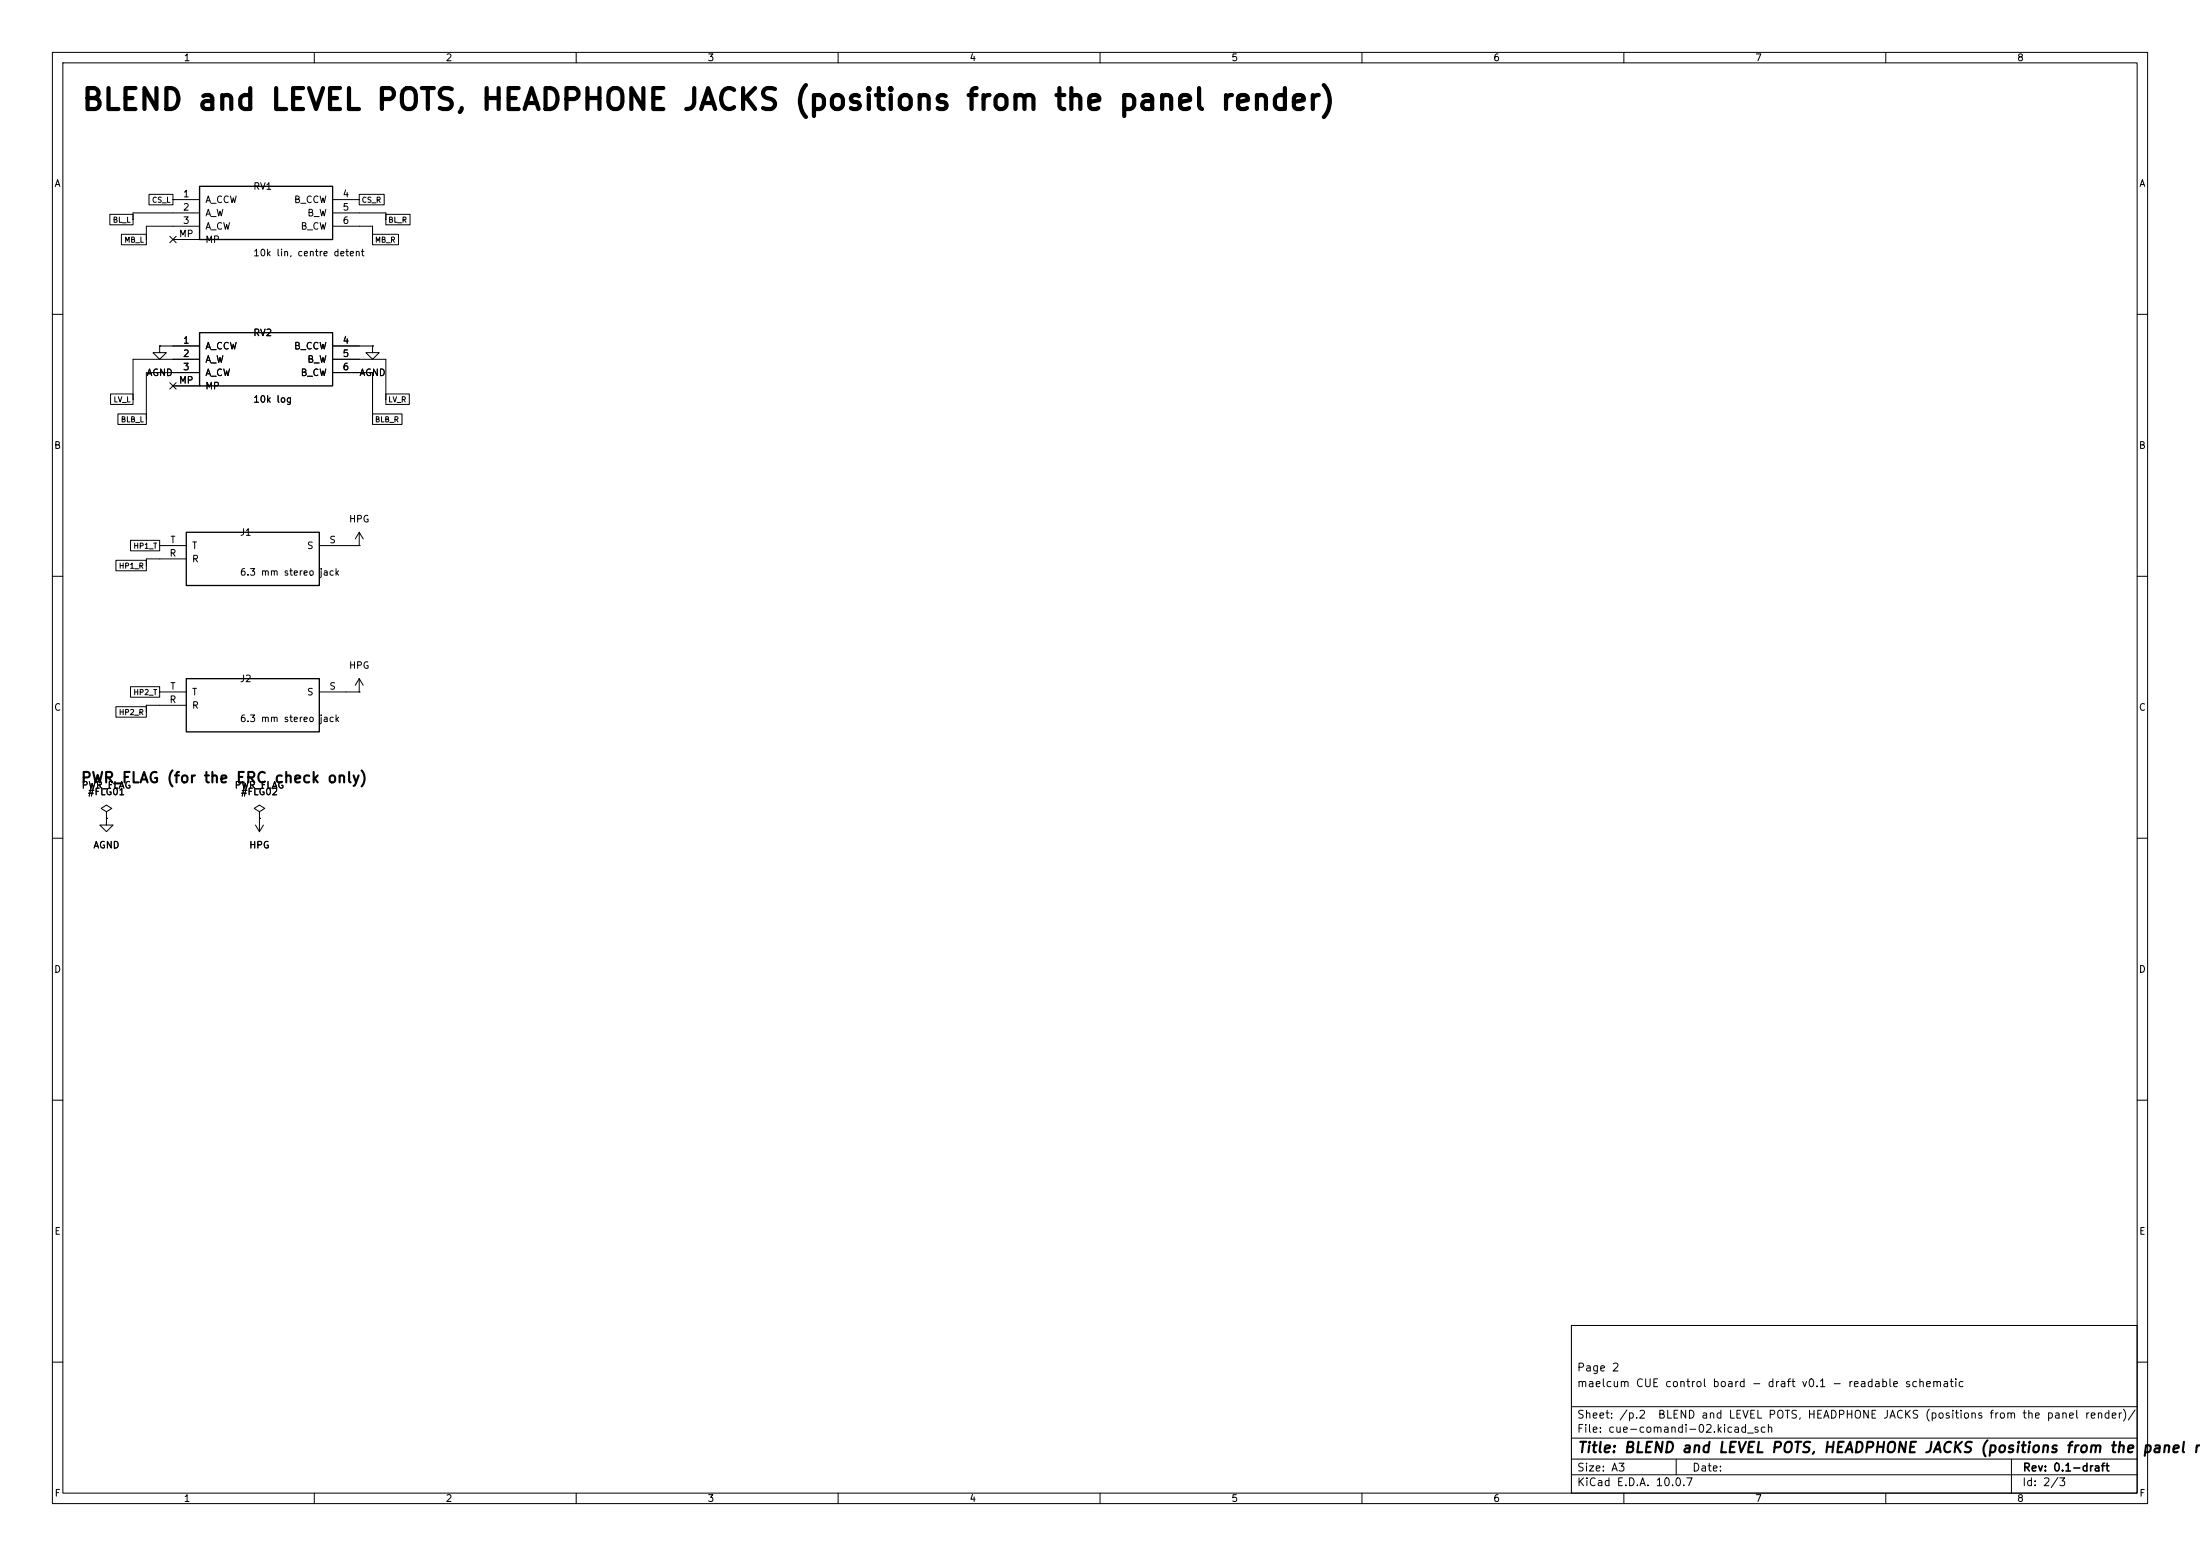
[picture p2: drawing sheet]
(kicad_sch
 (version 20260101)
 (generator "eeschema")
 (generator_version "10.0")
 (paper "A3")
 (title_block
  (title "BLEND and LEVEL POTS, HEADPHONE JACKS (positions from the panel render)")
  (rev "0.1-draft")
  (comment 1 "maelcum CUE control board - draft v0.1 - readable schematic")
  (comment 2 "Page 2"))
 (lib_symbols
  (symbol
   "maelcum:POT_DUAL"
   (pin_names
    (offset 1.016)) (exclude_from_sim no) (in_bom yes) (on_board yes)
   (property
    "Reference"
    "RV" (at 0 8.89 0) (effects (font (size 1.27 1.27))))
   (property
    "Value"
    "POT_DUAL" (at 0 -8.89 0) (effects (font (size 1.27 1.27))))
   (property
    "Footprint"
    "Potentiometer_THT:Potentiometer_Alps_RK09L_Double_Vertical" (at 0 0 0) (effects (font (size 1.27 1.27)) (hide yes)))
   (property
    "Datasheet"
    "" (at 0 0 0) (effects (font (size 1.27 1.27)) (hide yes)))
   (property
    "Description"
    "Pot doppio, Alps RK09L verticale; MP = staffe, a massa telaio attraverso il pannello" (at 0 0 0) (effects (font (size 1.27 1.27)) (hide yes)))
   (symbol
    "POT_DUAL_0_1"
    (rectangle (start -12.7 5.08) (end 12.7 -5.08) (stroke (width 0.254) (type default)) (fill (type background))))
   (symbol
    "POT_DUAL_1_1"
    (pin
    passive
    line (at -17.78 2.54 0) (length 5.08) (name
    "A_CCW" (effects (font (size 1.27 1.27)))) (number
    "1" (effects (font (size 1.27 1.27)))))
    (pin
    passive
    line (at -17.78 0 0) (length 5.08) (name
    "A_W" (effects (font (size 1.27 1.27)))) (number
    "2" (effects (font (size 1.27 1.27)))))
    (pin
    passive
    line (at -17.78 -2.54 0) (length 5.08) (name
    "A_CW" (effects (font (size 1.27 1.27)))) (number
    "3" (effects (font (size 1.27 1.27)))))
    (pin
    passive
    line (at -17.78 -5.08 0) (length 5.08) (name
    "MP" (effects (font (size 1.27 1.27)))) (number
    "MP" (effects (font (size 1.27 1.27)))))
    (pin
    passive
    line (at 17.78 2.54 180) (length 5.08) (name
    "B_CCW" (effects (font (size 1.27 1.27)))) (number
    "4" (effects (font (size 1.27 1.27)))))
    (pin
    passive
    line (at 17.78 0 180) (length 5.08) (name
    "B_W" (effects (font (size 1.27 1.27)))) (number
    "5" (effects (font (size 1.27 1.27)))))
    (pin
    passive
    line (at 17.78 -2.54 180) (length 5.08) (name
    "B_CW" (effects (font (size 1.27 1.27)))) (number
    "6" (effects (font (size 1.27 1.27)))))))
  (symbol
   "power:GND"
   (power global)
   (pin_numbers (hide yes))
   (pin_names
    (offset 0) (hide yes)) (exclude_from_sim no) (in_bom yes) (on_board yes)
   (in_pos_files yes)
   (duplicate_pin_numbers_are_jumpers no)
   (property
    "Reference"
    "#PWR" (at 0 -6.35 0) (show_name no) (do_not_autoplace no) (hide yes) (effects (font (size 1.27 1.27))))
   (property
    "Value"
    "GND" (at 0 -3.81 0) (show_name no) (do_not_autoplace no) (effects (font (size 1.27 1.27))))
   (property
    "Footprint"
    "" (at 0 0 0) (show_name no) (do_not_autoplace no) (hide yes) (effects (font (size 1.27 1.27))))
   (property
    "Datasheet"
    "" (at 0 0 0) (show_name no) (do_not_autoplace no) (hide yes) (effects (font (size 1.27 1.27))))
   (property
    "Description"
    "Power symbol creates a global label with name \"GND\" , ground" (at 0 0 0) (show_name no) (do_not_autoplace no) (hide yes) (effects (font (size 1.27 1.27))))
   (property
    "ki_keywords"
    "global power" (at 0 0 0) (show_name no) (do_not_autoplace no) (hide yes) (effects (font (size 1.27 1.27))))
   (symbol
    "GND_0_1"
    (polyline (pts (xy 0 0) (xy 0 -1.27) (xy 1.27 -1.27) (xy 0 -2.54) (xy -1.27 -1.27) (xy 0 -1.27)) (stroke (width 0) (type default)) (fill (type none))))
   (symbol
    "GND_1_1"
    (pin
    power_in
    line (at 0 0 270) (length 0) (name
    "" (effects (font (size 1.27 1.27)))) (number
    "1" (effects (font (size 1.27 1.27))))))
   (embedded_fonts no))
  (symbol
   "maelcum:JACK_STEREO"
   (pin_names
    (offset 1.016)) (exclude_from_sim no) (in_bom yes) (on_board yes)
   (property
    "Reference"
    "J" (at 0 6.35 0) (effects (font (size 1.27 1.27))))
   (property
    "Value"
    "JACK_STEREO" (at 0 -6.35 0) (effects (font (size 1.27 1.27))))
   (property
    "Footprint"
    "Connector_Audio:Jack_6.35mm_Neutrik_NJ3FD-V_Vertical" (at 0 0 0) (effects (font (size 1.27 1.27)) (hide yes)))
   (property
    "Datasheet"
    "" (at 0 0 0) (effects (font (size 1.27 1.27)) (hide yes)))
   (property
    "Description"
    "Jack stereo 6,3 mm Neutrik NJ3FD-V verticale" (at 0 0 0) (effects (font (size 1.27 1.27)) (hide yes)))
   (symbol
    "JACK_STEREO_0_1"
    (rectangle (start -12.7 5.08) (end 12.7 -5.08) (stroke (width 0.254) (type default)) (fill (type background))))
   (symbol
    "JACK_STEREO_1_1"
    (pin
    passive
    line (at -17.78 2.54 0) (length 5.08) (name
    "T" (effects (font (size 1.27 1.27)))) (number
    "T" (effects (font (size 1.27 1.27)))))
    (pin
    passive
    line (at -17.78 0 0) (length 5.08) (name
    "R" (effects (font (size 1.27 1.27)))) (number
    "R" (effects (font (size 1.27 1.27)))))
    (pin
    passive
    line (at 17.78 2.54 180) (length 5.08) (name
    "S" (effects (font (size 1.27 1.27)))) (number
    "S" (effects (font (size 1.27 1.27)))))))
  (symbol
   "power:+15V"
   (power global)
   (pin_numbers (hide yes))
   (pin_names
    (offset 0) (hide yes)) (exclude_from_sim no) (in_bom yes) (on_board yes)
   (in_pos_files yes)
   (duplicate_pin_numbers_are_jumpers no)
   (property
    "Reference"
    "#PWR" (at 0 -3.81 0) (show_name no) (do_not_autoplace no) (hide yes) (effects (font (size 1.27 1.27))))
   (property
    "Value"
    "+15V" (at 0 3.556 0) (show_name no) (do_not_autoplace no) (effects (font (size 1.27 1.27))))
   (property
    "Footprint"
    "" (at 0 0 0) (show_name no) (do_not_autoplace no) (hide yes) (effects (font (size 1.27 1.27))))
   (property
    "Datasheet"
    "" (at 0 0 0) (show_name no) (do_not_autoplace no) (hide yes) (effects (font (size 1.27 1.27))))
   (property
    "Description"
    "Power symbol creates a global label with name \"+15V\"" (at 0 0 0) (show_name no) (do_not_autoplace no) (hide yes) (effects (font (size 1.27 1.27))))
   (property
    "ki_keywords"
    "global power" (at 0 0 0) (show_name no) (do_not_autoplace no) (hide yes) (effects (font (size 1.27 1.27))))
   (symbol
    "+15V_0_1"
    (polyline (pts (xy -0.762 1.27) (xy 0 2.54)) (stroke (width 0) (type default)) (fill (type none)))
    (polyline (pts (xy 0 2.54) (xy 0.762 1.27)) (stroke (width 0) (type default)) (fill (type none)))
    (polyline (pts (xy 0 0) (xy 0 2.54)) (stroke (width 0) (type default)) (fill (type none))))
   (symbol
    "+15V_1_1"
    (pin
    power_in
    line (at 0 0 90) (length 0) (name
    "" (effects (font (size 1.27 1.27)))) (number
    "1" (effects (font (size 1.27 1.27))))))
   (embedded_fonts no))
  (symbol
   "power:PWR_FLAG"
   (power global)
   (pin_numbers (hide yes))
   (pin_names
    (offset 0) (hide yes)) (exclude_from_sim no) (in_bom yes) (on_board yes)
   (in_pos_files yes)
   (duplicate_pin_numbers_are_jumpers no)
   (property
    "Reference"
    "#FLG" (at 0 1.905 0) (show_name no) (do_not_autoplace no) (hide yes) (effects (font (size 1.27 1.27))))
   (property
    "Value"
    "PWR_FLAG" (at 0 3.81 0) (show_name no) (do_not_autoplace no) (effects (font (size 1.27 1.27))))
   (property
    "Footprint"
    "" (at 0 0 0) (show_name no) (do_not_autoplace no) (hide yes) (effects (font (size 1.27 1.27))))
   (property
    "Datasheet"
    "" (at 0 0 0) (show_name no) (do_not_autoplace no) (hide yes) (effects (font (size 1.27 1.27))))
   (property
    "Description"
    "Special symbol for telling ERC where power comes from" (at 0 0 0) (show_name no) (do_not_autoplace no) (hide yes) (effects (font (size 1.27 1.27))))
   (property
    "ki_keywords"
    "flag power" (at 0 0 0) (show_name no) (do_not_autoplace no) (hide yes) (effects (font (size 1.27 1.27))))
   (symbol
    "PWR_FLAG_0_0"
    (pin
    power_out
    line (at 0 0 90) (length 0) (name
    "" (effects (font (size 1.27 1.27)))) (number
    "1" (effects (font (size 1.27 1.27))))))
   (symbol
    "PWR_FLAG_0_1"
    (polyline (pts (xy 0 0) (xy 0 1.27) (xy -1.016 1.905) (xy 0 2.54) (xy 1.016 1.905) (xy 0 1.27)) (stroke (width 0) (type default)) (fill (type none))))
   (embedded_fonts no)))
 (text
  "BLEND and LEVEL POTS, HEADPHONE JACKS (positions from the panel render)"
  (exclude_from_sim no)
  (at 15.24 21.59 0)
  (effects (font (size 4 4)
    (bold yes)) (justify left bottom)))
 (symbol
  (lib_id "maelcum:POT_DUAL")
  (at 50.8 40.64 0)
  (unit 1)
  (body_style 1)
  (exclude_from_sim no)
  (in_bom yes)
  (on_board yes)
  (dnp no)
  (property
   "Reference"
   "RV1" (at 48.26 35.56 0) (effects (font (size 1.27 1.27)) (justify left)))
  (property
   "Value"
   "10k lin, centre detent" (at 48.26 48.26 0) (effects (font (size 1.27 1.27)) (justify left)))
  (property
   "Footprint"
   "Potentiometer_THT:Potentiometer_Alps_RK09L_Double_Vertical" (at 50.8 40.64 0) (effects (font (size 1.27 1.27)) (justify left) (hide yes)))
  (property
   "Datasheet"
   "" (at 50.8 40.64 0) (effects (font (size 1.27 1.27)) (justify left) (hide yes)))
  (property
   "Nota"
   "BLEND: antiorario = cue, centro = 50/50 (-6 dB per parte), orario = master; manopola BLEND, pot di classe 14 mm, cappuccio 15.0 mm" (at 50.8 40.64 0) (effects (font (size 1.27 1.27)) (justify left) (hide yes)))
  (pin
   "1")
  (pin
   "2")
  (pin
   "3")
  (pin
   "MP")
  (pin
   "4")
  (pin
   "5")
  (pin
   "6")
  (instances (project
    "cue-comandi" (path
    "/33af17ae-86eb-5488-8de1-dab2552714e7/e6dea5d5-d455-5d64-a2bd-025aaa1d0163" (reference "RV1") (unit 1)))))
 (wire
  (pts (xy 33.02 40.64) (xy 25.4 40.64))
  (stroke (width 0) (type default)))
 (wire
  (pts (xy 25.4 40.64) (xy 25.4 41.91))
  (stroke (width 0) (type default)))
 (wire
  (pts (xy 33.02 43.18) (xy 27.94 43.18))
  (stroke (width 0) (type default)))
 (wire
  (pts (xy 27.94 43.18) (xy 27.94 45.72))
  (stroke (width 0) (type default)))
 (no_connect
  (at 33.02 45.72))
 (wire
  (pts (xy 68.58 40.64) (xy 73.66 40.64))
  (stroke (width 0) (type default)))
 (wire
  (pts (xy 73.66 40.64) (xy 73.66 41.91))
  (stroke (width 0) (type default)))
 (wire
  (pts (xy 68.58 43.18) (xy 71.12 43.18))
  (stroke (width 0) (type default)))
 (wire
  (pts (xy 71.12 43.18) (xy 71.12 45.72))
  (stroke (width 0) (type default)))
 (symbol
  (lib_id "maelcum:POT_DUAL")
  (at 50.8 68.58 0)
  (unit 1)
  (body_style 1)
  (exclude_from_sim no)
  (in_bom yes)
  (on_board yes)
  (dnp no)
  (property
   "Reference"
   "RV2" (at 48.26 63.5 0) (effects (font (size 1.27 1.27)) (justify left)))
  (property
   "Value"
   "10k log" (at 48.26 76.2 0) (effects (font (size 1.27 1.27)) (justify left)))
  (property
   "Footprint"
   "Potentiometer_THT:Potentiometer_Alps_RK09L_Double_Vertical" (at 50.8 68.58 0) (effects (font (size 1.27 1.27)) (justify left) (hide yes)))
  (property
   "Datasheet"
   "" (at 50.8 68.58 0) (effects (font (size 1.27 1.27)) (justify left) (hide yes)))
  (property
   "Nota"
   "LEVEL: antiorario = silenzio vero (cursore a massa); manopola LEVEL, pot di classe 14 mm, cappuccio 12.0 mm" (at 50.8 68.58 0) (effects (font (size 1.27 1.27)) (justify left) (hide yes)))
  (pin
   "1")
  (pin
   "2")
  (pin
   "3")
  (pin
   "MP")
  (pin
   "4")
  (pin
   "5")
  (pin
   "6")
  (instances (project
    "cue-comandi" (path
    "/33af17ae-86eb-5488-8de1-dab2552714e7/e6dea5d5-d455-5d64-a2bd-025aaa1d0163" (reference "RV2") (unit 1)))))
 (wire
  (pts (xy 30.48 66.04) (xy 33.02 66.04))
  (stroke (width 0) (type default)))
 (symbol
  (lib_id "power:GND")
  (at 30.48 66.04 0)
  (unit 1)
  (body_style 1)
  (exclude_from_sim no)
  (in_bom yes)
  (on_board yes)
  (dnp no)
  (property
   "Reference"
   "#PWR001" (at 30.48 66.04 0) (effects (font (size 1.27 1.27)) (justify left) (hide yes)))
  (property
   "Value"
   "AGND" (at 30.48 71.12 0) (effects (font (size 1.27 1.27))))
  (property
   "Footprint"
   "" (at 30.48 66.04 0) (effects (font (size 1.27 1.27)) (justify left) (hide yes)))
  (property
   "Datasheet"
   "" (at 30.48 66.04 0) (effects (font (size 1.27 1.27)) (justify left) (hide yes)))
  (pin
   "1")
  (instances (project
    "cue-comandi" (path
    "/33af17ae-86eb-5488-8de1-dab2552714e7/e6dea5d5-d455-5d64-a2bd-025aaa1d0163" (reference "#PWR001") (unit 1)))))
 (wire
  (pts (xy 33.02 68.58) (xy 25.4 68.58))
  (stroke (width 0) (type default)))
 (wire
  (pts (xy 25.4 68.58) (xy 25.4 76.2))
  (stroke (width 0) (type default)))
 (wire
  (pts (xy 33.02 71.12) (xy 27.94 71.12))
  (stroke (width 0) (type default)))
 (wire
  (pts (xy 27.94 71.12) (xy 27.94 80.01))
  (stroke (width 0) (type default)))
 (no_connect
  (at 33.02 73.66))
 (wire
  (pts (xy 68.58 66.04) (xy 71.12 66.04))
  (stroke (width 0) (type default)))
 (symbol
  (lib_id "power:GND")
  (at 71.12 66.04 0)
  (unit 1)
  (body_style 1)
  (exclude_from_sim no)
  (in_bom yes)
  (on_board yes)
  (dnp no)
  (property
   "Reference"
   "#PWR002" (at 71.12 66.04 0) (effects (font (size 1.27 1.27)) (justify left) (hide yes)))
  (property
   "Value"
   "AGND" (at 71.12 71.12 0) (effects (font (size 1.27 1.27))))
  (property
   "Footprint"
   "" (at 71.12 66.04 0) (effects (font (size 1.27 1.27)) (justify left) (hide yes)))
  (property
   "Datasheet"
   "" (at 71.12 66.04 0) (effects (font (size 1.27 1.27)) (justify left) (hide yes)))
  (pin
   "1")
  (instances (project
    "cue-comandi" (path
    "/33af17ae-86eb-5488-8de1-dab2552714e7/e6dea5d5-d455-5d64-a2bd-025aaa1d0163" (reference "#PWR002") (unit 1)))))
 (wire
  (pts (xy 68.58 68.58) (xy 73.66 68.58))
  (stroke (width 0) (type default)))
 (wire
  (pts (xy 73.66 68.58) (xy 73.66 76.2))
  (stroke (width 0) (type default)))
 (wire
  (pts (xy 68.58 71.12) (xy 71.12 71.12))
  (stroke (width 0) (type default)))
 (wire
  (pts (xy 71.12 71.12) (xy 71.12 80.01))
  (stroke (width 0) (type default)))
 (symbol
  (lib_id "maelcum:JACK_STEREO")
  (at 48.26 106.68 0)
  (unit 1)
  (body_style 1)
  (exclude_from_sim no)
  (in_bom yes)
  (on_board yes)
  (dnp no)
  (property
   "Reference"
   "J1" (at 45.72 101.6 0) (effects (font (size 1.27 1.27)) (justify left)))
  (property
   "Value"
   "6.3 mm stereo jack" (at 45.72 109.22 0) (effects (font (size 1.27 1.27)) (justify left)))
  (property
   "Footprint"
   "Connector_Audio:Jack_6.35mm_Neutrik_NJ3FD-V_Vertical" (at 48.26 106.68 0) (effects (font (size 1.27 1.27)) (justify left) (hide yes)))
  (property
   "Datasheet"
   "" (at 48.26 106.68 0) (effects (font (size 1.27 1.27)) (justify left) (hide yes)))
  (property
   "Nota"
   "punta L, anello R, manicotto HPG; PHONES 1 (dec. 128)" (at 48.26 106.68 0) (effects (font (size 1.27 1.27)) (justify left) (hide yes)))
  (pin
   "T")
  (pin
   "R")
  (pin
   "S")
  (instances (project
    "cue-comandi" (path
    "/33af17ae-86eb-5488-8de1-dab2552714e7/e6dea5d5-d455-5d64-a2bd-025aaa1d0163" (reference "J1") (unit 1)))))
 (wire
  (pts (xy 30.48 106.68) (xy 27.94 106.68))
  (stroke (width 0) (type default)))
 (wire
  (pts (xy 27.94 106.68) (xy 27.94 107.95))
  (stroke (width 0) (type default)))
 (wire
  (pts (xy 68.58 104.14) (xy 66.04 104.14))
  (stroke (width 0) (type default)))
 (symbol
  (lib_id "power:+15V")
  (at 68.58 104.14 0)
  (unit 1)
  (body_style 1)
  (exclude_from_sim no)
  (in_bom yes)
  (on_board yes)
  (dnp no)
  (property
   "Reference"
   "#PWR003" (at 68.58 104.14 0) (effects (font (size 1.27 1.27)) (justify left) (hide yes)))
  (property
   "Value"
   "HPG" (at 68.58 99.06 0) (effects (font (size 1.27 1.27))))
  (property
   "Footprint"
   "" (at 68.58 104.14 0) (effects (font (size 1.27 1.27)) (justify left) (hide yes)))
  (property
   "Datasheet"
   "" (at 68.58 104.14 0) (effects (font (size 1.27 1.27)) (justify left) (hide yes)))
  (pin
   "1")
  (instances (project
    "cue-comandi" (path
    "/33af17ae-86eb-5488-8de1-dab2552714e7/e6dea5d5-d455-5d64-a2bd-025aaa1d0163" (reference "#PWR003") (unit 1)))))
 (symbol
  (lib_id "maelcum:JACK_STEREO")
  (at 48.26 134.62 0)
  (unit 1)
  (body_style 1)
  (exclude_from_sim no)
  (in_bom yes)
  (on_board yes)
  (dnp no)
  (property
   "Reference"
   "J2" (at 45.72 129.54 0) (effects (font (size 1.27 1.27)) (justify left)))
  (property
   "Value"
   "6.3 mm stereo jack" (at 45.72 137.16 0) (effects (font (size 1.27 1.27)) (justify left)))
  (property
   "Footprint"
   "Connector_Audio:Jack_6.35mm_Neutrik_NJ3FD-V_Vertical" (at 48.26 134.62 0) (effects (font (size 1.27 1.27)) (justify left) (hide yes)))
  (property
   "Datasheet"
   "" (at 48.26 134.62 0) (effects (font (size 1.27 1.27)) (justify left) (hide yes)))
  (property
   "Nota"
   "punta L, anello R, manicotto HPG; PHONES 2 (dec. 128)" (at 48.26 134.62 0) (effects (font (size 1.27 1.27)) (justify left) (hide yes)))
  (pin
   "T")
  (pin
   "R")
  (pin
   "S")
  (instances (project
    "cue-comandi" (path
    "/33af17ae-86eb-5488-8de1-dab2552714e7/e6dea5d5-d455-5d64-a2bd-025aaa1d0163" (reference "J2") (unit 1)))))
 (wire
  (pts (xy 30.48 134.62) (xy 27.94 134.62))
  (stroke (width 0) (type default)))
 (wire
  (pts (xy 27.94 134.62) (xy 27.94 135.89))
  (stroke (width 0) (type default)))
 (wire
  (pts (xy 68.58 132.08) (xy 66.04 132.08))
  (stroke (width 0) (type default)))
 (symbol
  (lib_id "power:+15V")
  (at 68.58 132.08 0)
  (unit 1)
  (body_style 1)
  (exclude_from_sim no)
  (in_bom yes)
  (on_board yes)
  (dnp no)
  (property
   "Reference"
   "#PWR004" (at 68.58 132.08 0) (effects (font (size 1.27 1.27)) (justify left) (hide yes)))
  (property
   "Value"
   "HPG" (at 68.58 127 0) (effects (font (size 1.27 1.27))))
  (property
   "Footprint"
   "" (at 68.58 132.08 0) (effects (font (size 1.27 1.27)) (justify left) (hide yes)))
  (property
   "Datasheet"
   "" (at 68.58 132.08 0) (effects (font (size 1.27 1.27)) (justify left) (hide yes)))
  (pin
   "1")
  (instances (project
    "cue-comandi" (path
    "/33af17ae-86eb-5488-8de1-dab2552714e7/e6dea5d5-d455-5d64-a2bd-025aaa1d0163" (reference "#PWR004") (unit 1)))))
 (text
  "PWR_FLAG (for the ERC check only)"
  (exclude_from_sim no)
  (at 15.24 149.86 0)
  (effects (font (size 2 2)
    (bold yes)) (justify left bottom)))
 (symbol
  (lib_id "power:PWR_FLAG")
  (at 20.32 156.21 0)
  (unit 1)
  (body_style 1)
  (exclude_from_sim no)
  (in_bom no)
  (on_board no)
  (dnp no)
  (property
   "Reference"
   "#FLG01" (at 20.32 151.13 0) (effects (font (size 1.27 1.27))))
  (property
   "Value"
   "PWR_FLAG" (at 20.32 149.86 0) (effects (font (size 1.27 1.27))))
  (property
   "Footprint"
   "" (at 20.32 156.21 0) (effects (font (size 1.27 1.27)) (justify left) (hide yes)))
  (property
   "Datasheet"
   "" (at 20.32 156.21 0) (effects (font (size 1.27 1.27)) (justify left) (hide yes)))
  (pin
   "1")
  (instances (project
    "cue-comandi" (path
    "/33af17ae-86eb-5488-8de1-dab2552714e7/e6dea5d5-d455-5d64-a2bd-025aaa1d0163" (reference "#FLG01") (unit 1)))))
 (symbol
  (lib_id "power:GND")
  (at 20.32 156.21 0)
  (unit 1)
  (body_style 1)
  (exclude_from_sim no)
  (in_bom yes)
  (on_board yes)
  (dnp no)
  (property
   "Reference"
   "#PWR005" (at 20.32 156.21 0) (effects (font (size 1.27 1.27)) (justify left) (hide yes)))
  (property
   "Value"
   "AGND" (at 20.32 161.29 0) (effects (font (size 1.27 1.27))))
  (property
   "Footprint"
   "" (at 20.32 156.21 0) (effects (font (size 1.27 1.27)) (justify left) (hide yes)))
  (property
   "Datasheet"
   "" (at 20.32 156.21 0) (effects (font (size 1.27 1.27)) (justify left) (hide yes)))
  (pin
   "1")
  (instances (project
    "cue-comandi" (path
    "/33af17ae-86eb-5488-8de1-dab2552714e7/e6dea5d5-d455-5d64-a2bd-025aaa1d0163" (reference "#PWR005") (unit 1)))))
 (symbol
  (lib_id "power:PWR_FLAG")
  (at 49.53 156.21 0)
  (unit 1)
  (body_style 1)
  (exclude_from_sim no)
  (in_bom no)
  (on_board no)
  (dnp no)
  (property
   "Reference"
   "#FLG02" (at 49.53 151.13 0) (effects (font (size 1.27 1.27))))
  (property
   "Value"
   "PWR_FLAG" (at 49.53 149.86 0) (effects (font (size 1.27 1.27))))
  (property
   "Footprint"
   "" (at 49.53 156.21 0) (effects (font (size 1.27 1.27)) (justify left) (hide yes)))
  (property
   "Datasheet"
   "" (at 49.53 156.21 0) (effects (font (size 1.27 1.27)) (justify left) (hide yes)))
  (pin
   "1")
  (instances (project
    "cue-comandi" (path
    "/33af17ae-86eb-5488-8de1-dab2552714e7/e6dea5d5-d455-5d64-a2bd-025aaa1d0163" (reference "#FLG02") (unit 1)))))
 (symbol
  (lib_id "power:+15V")
  (at 49.53 156.21 180)
  (unit 1)
  (body_style 1)
  (exclude_from_sim no)
  (in_bom yes)
  (on_board yes)
  (dnp no)
  (property
   "Reference"
   "#PWR006" (at 49.53 156.21 0) (effects (font (size 1.27 1.27)) (justify left) (hide yes)))
  (property
   "Value"
   "HPG" (at 49.53 161.29 0) (effects (font (size 1.27 1.27))))
  (property
   "Footprint"
   "" (at 49.53 156.21 0) (effects (font (size 1.27 1.27)) (justify left) (hide yes)))
  (property
   "Datasheet"
   "" (at 49.53 156.21 0) (effects (font (size 1.27 1.27)) (justify left) (hide yes)))
  (pin
   "1")
  (instances (project
    "cue-comandi" (path
    "/33af17ae-86eb-5488-8de1-dab2552714e7/e6dea5d5-d455-5d64-a2bd-025aaa1d0163" (reference "#PWR006") (unit 1)))))
 (global_label
  "CS_L"
  (shape passive)
  (at 33.02 38.1 180)
  (fields_autoplaced yes)
  (effects (font (size 1 1)) (justify right)))
 (global_label
  "BL_L"
  (shape passive)
  (at 25.4 41.91 180)
  (fields_autoplaced yes)
  (effects (font (size 1 1)) (justify right)))
 (global_label
  "MB_L"
  (shape passive)
  (at 27.94 45.72 180)
  (fields_autoplaced yes)
  (effects (font (size 1 1)) (justify right)))
 (global_label
  "CS_R"
  (shape passive)
  (at 68.58 38.1 0)
  (fields_autoplaced yes)
  (effects (font (size 1 1)) (justify left)))
 (global_label
  "BL_R"
  (shape passive)
  (at 73.66 41.91 0)
  (fields_autoplaced yes)
  (effects (font (size 1 1)) (justify left)))
 (global_label
  "MB_R"
  (shape passive)
  (at 71.12 45.72 0)
  (fields_autoplaced yes)
  (effects (font (size 1 1)) (justify left)))
 (global_label
  "LV_L"
  (shape passive)
  (at 25.4 76.2 180)
  (fields_autoplaced yes)
  (effects (font (size 1 1)) (justify right)))
 (global_label
  "BLB_L"
  (shape passive)
  (at 27.94 80.01 180)
  (fields_autoplaced yes)
  (effects (font (size 1 1)) (justify right)))
 (global_label
  "LV_R"
  (shape passive)
  (at 73.66 76.2 0)
  (fields_autoplaced yes)
  (effects (font (size 1 1)) (justify left)))
 (global_label
  "BLB_R"
  (shape passive)
  (at 71.12 80.01 0)
  (fields_autoplaced yes)
  (effects (font (size 1 1)) (justify left)))
 (global_label
  "HP1_T"
  (shape passive)
  (at 30.48 104.14 180)
  (fields_autoplaced yes)
  (effects (font (size 1 1)) (justify right)))
 (global_label
  "HP1_R"
  (shape passive)
  (at 27.94 107.95 180)
  (fields_autoplaced yes)
  (effects (font (size 1 1)) (justify right)))
 (global_label
  "HP2_T"
  (shape passive)
  (at 30.48 132.08 180)
  (fields_autoplaced yes)
  (effects (font (size 1 1)) (justify right)))
 (global_label
  "HP2_R"
  (shape passive)
  (at 27.94 135.89 180)
  (fields_autoplaced yes)
  (effects (font (size 1 1)) (justify right))))
